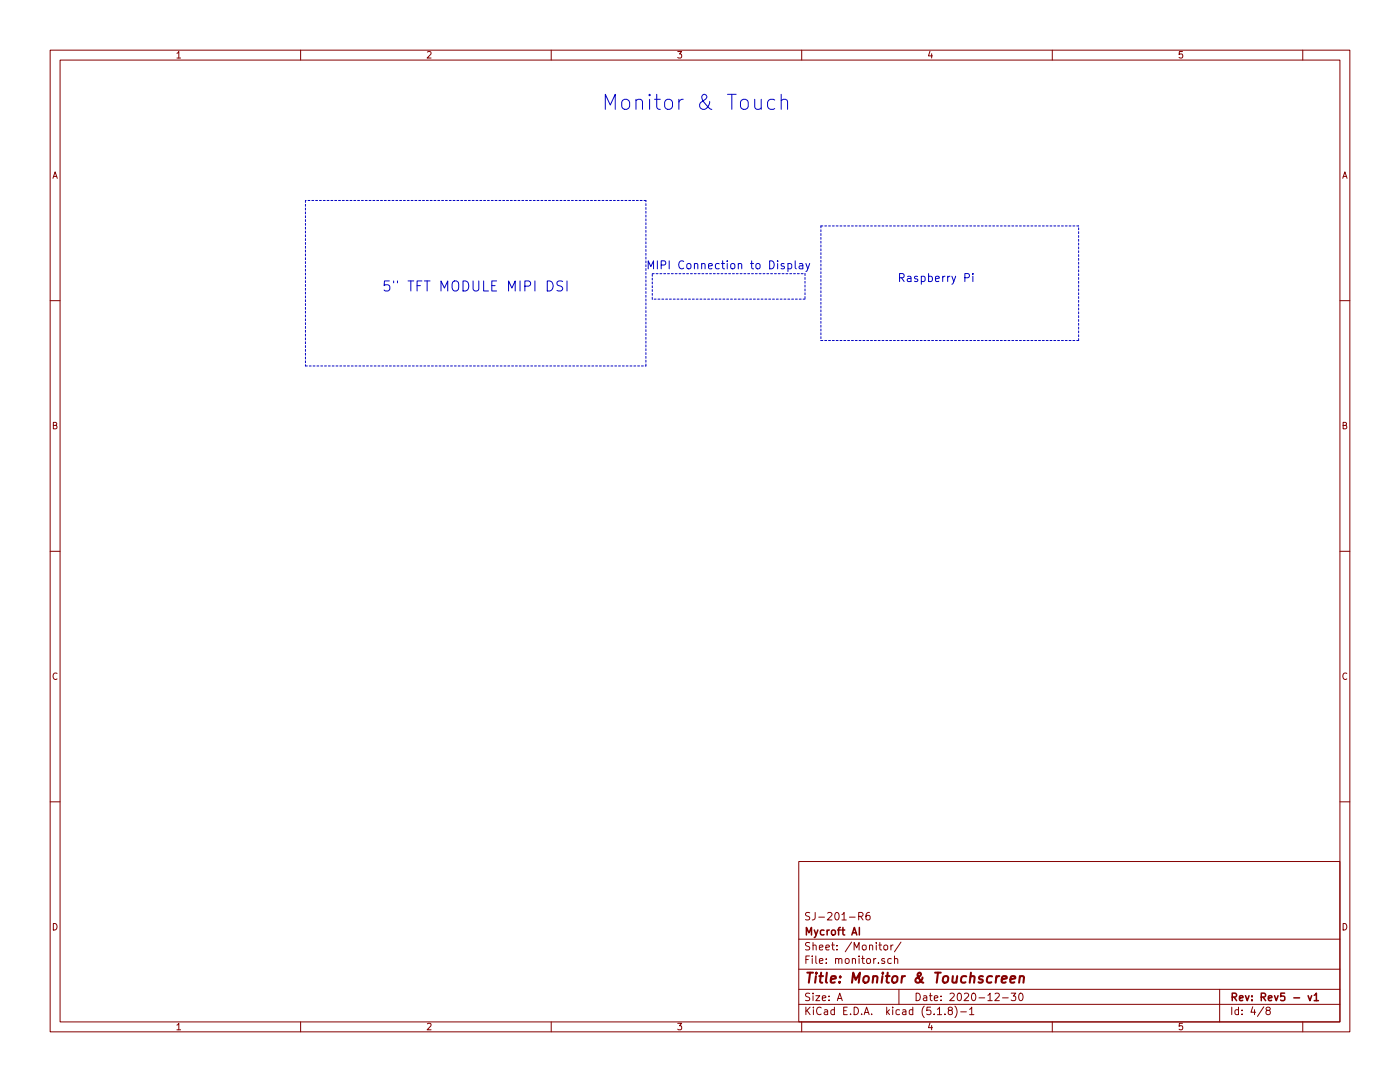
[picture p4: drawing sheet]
<svg xmlns="http://www.w3.org/2000/svg" width="279mm" height="216mm" viewBox="0 0 279 216" stroke-linecap="round" stroke-linejoin="round" font-family="sans-serif">
<g fill="none" stroke="#840000" stroke-width=".2">
<path d="M10 10h259.4v195.9h-259.4zM12 12h255.4v191.9h-255.4zM60 10v2M110 10v2M160 10v2M210 10v2M260 10v2M10 60h2M267.4 60h2M10 110h2M267.4 110h2M10 160h2"/>
<path d="M267.4 160h2M159.4 171.9h108v32h-108zM159.4 197.4h108M159.4 193.4h108M159.4 187.4h108M167.1 199.7l.5-1.5 .5 1.5M167.2 199.2h.8M171.4 182.9l.7-.1 .1-.2v-.4l-.2-.1h-.6v1.5M171.7 182.9l.5 .7M173.5 182.1h-.3l-.3 .3-.1 .9 .3 .3 .5-.2 .1-.5-.2-.2h-.4l-.3 .2M175.4 188.6h.5M175.6 188.1v1.3l.3 .2"/>
<path d="M176.5 188.7l.2-.1 .4 .1v.7l-.2 .2-.4-.2zM176.5 191.3a.37 .37 0 0 0-.6 .2l.1 .2 .5 .1 .1 .2-.2 .3-.5-.1M177.8 188.6v1M177.9 191.3h-.5l-.2 .2v.6l.2 .2 .5-.1M178.2 188.6l-.4 .2M178.5 191.4l.1-.1a.37 .37 0 0 1 .6 .2v.8M178.5 190.8v1.5M179.4 197.4v3M179.8 188l-1.3 1.9M198.6 198.3l.6-.1 .2 .4-.9 1.1h.9M200.1 199.1h1.1M201.8 198.2h.9l-.5 .6 .5 .1v.6l-.3 .2-.6-.2"/>
<path d="M203.5 198.2h.2a.8 .8 0 0 1 .5 .7 .8 .8 0 0 1-.5 .8 1 1 0 0 1-.2-1.5zM243.4 197.4v6.5M60 203.9v2M110 203.9v2M159.4 200.4h108M160 203.9v2M187.1 202.5h.8M188.6 202.3v.2M189.5 201.6l-.3-.3 .3-.3 .5 .1-.1 .4a.52 .52 0 0 0-.6 .2 .52 .52 0 0 0 .1 .7l.4 .1 .2-.2 .1-.4-.3-.3M190.6 200.8a1.71 1.71 0 0 1 0 2.2M191.7 201.9h1.2M193.5 201.4l.4-.4v1.5"/>
<path d="M193.5 202.5h.9M210 203.9v2M252.2 200.9l-1.2 1.9M253 201.6l-.3-.4 .3-.2h.2l.3 .2-.1 .3-.6 .2-.1 .2v.4l.3 .2h.2l.3-.3v-.3l-.3-.3M260 203.9v2"/>
</g>
<path d="M171.5 185.1v1.5M261.1 198.7l.3 1 .4-1M262.3 198.6l.4-.4v1.5M262.3 199.7h.8" fill="none" stroke="#840000" stroke-width=".3"/>
<path d="M199.9 195.4l1-.2v-.4h-.6l-.3 .2-.1 1 .2 .1 .6-.1M201.7 195.4l.9-.2v-.4h-.8l-.2 1 .3 .3 .5-.1M203.5 194.9l.3-.1h.5l-.1 1.3M203.6 194.8l-.2 1.3" fill="none" stroke="#840000" stroke-width=".41"/>
<path d="M61 40v33M128.9 40h-67.9M130.2 59.7v-5.1M130.2 54.6h30.5M160.7 59.7h-30.5M160.7 54.6v5.1M163.8 45.1v22.8M215.3 45.1h-51.5M61 73h67.9M128.9 73v-33M163.8 67.9h51.5M215.3 67.9v-22.8" fill="none" stroke="#0000c2" stroke-width=".2" stroke-dasharray=".4 .4"/>
<g fill="none" stroke="#0000c2" stroke-width=".2">
<path d="M150.6 19.8v1.6l.2 .3a.81 .81 0 0 0 1.1-.2M151.9 19.8v2M154.6 20l-.3-.2h-.5l-.3 .2-.3 .4v.8l.3 .5 .3 .1h.5l.3-.1M155.9 18.8v3M155.9 20.1a.74 .74 0 0 1 1.3 .1v1.6M109.2 56.1a1.02 1.02 0 0 1 1.2 1 1.02 1.02 0 0 1-1.2 1zM112.3 56.2a.87 .87 0 0 0-1.1 0v.2a.45 .45 0 0 0 .3 .6l.6 .2a.48 .48 0 0 1 .2 .5 .48 .48 0 0 1-.4 .4l-.7-.1M113.2 56.1v2M156.5 52.7l-.4-.1-.2 .2 .1 .2 .5 .2v.4h-.6M157.3 52.7l.4-.1 .3 .3-.1 .7h-.6M157.3 52.6v1.6M158.7 52v1.4l.2 .2"/>
<path d="M159.5 52.7h.6l.1 .9M160.2 53h-.5a.31 .31 0 0 0-.2 .3 .31 .31 0 0 0 .2 .3h.5M160.8 52.6l.4 1M161.6 52.6l-.5 1.4-.3 .2M192.6 55.4l.7-.1 .2-.2-.1-.4-.2-.1h-.6v1.6M194.2 54.6v.1M194.2 55.1v1.1"/>
</g>
<text font-size="4.2" fill="#0000c2" x="120" y="22">Monitor &amp; Touch</text>
<text font-size="2.8" fill="#0000c2" x="76.2" y="58.2">5&quot; TFT MODULE MIPI DSI</text>
<text font-size="2.8" fill="#840000" x="160.4" y="196.2">Title: Monitor &amp; Touchscreen</text>
<g font-size="2.2" fill="#0000c2">
<text x="128.9" y="53.7">MIPI Connection to Display</text>
<text x="179.1" y="56.3">Raspberry Pi</text>
</g>
<g font-size="2.1" fill="#840000">
<text x="160.4" y="183.6">SJ-201-R6</text>
<text x="160.4" y="189.6">Sheet: /Monitor/</text>
<text x="160.4" y="186.6">Mycroft AI</text>
<text x="160.4" y="192.3">File: monitor.sch</text>
<text x="160.4" y="202.5">KiCad E.D.A. kicad (5.1.8)-1</text>
<text x="160.4" y="199.7">Size: A</text>
<text x="182.4" y="199.7">Date: 2020-12-30</text>
<text x="245.4" y="199.7">Rev: Rev5 - v1</text>
<text x="245.4" y="202.5">Id: 4/8</text>
</g>
<g font-size="1.8" fill="#840000">
<text x="35" y="11.6">1</text>
<text x="85" y="11.6">2</text>
<text x="135" y="11.6">3</text>
<text x="185" y="11.6">4</text>
<text x="235" y="11.6">5</text>
<text x="10.4" y="35.6">A</text>
<text x="267.8" y="35.6">A</text>
<text x="10.4" y="85.6">B</text>
<text x="267.8" y="85.6">B</text>
<text x="10.4" y="135.6">C</text>
<text x="267.8" y="135.6">C</text>
<text x="10.4" y="185.6">D</text>
<text x="267.8" y="185.6">D</text>
<text x="35" y="205.5">1</text>
<text x="85" y="205.5">2</text>
<text x="135" y="205.5">3</text>
<text x="185" y="205.5">4</text>
<text x="235" y="205.5">5</text>
</g>
</svg>
